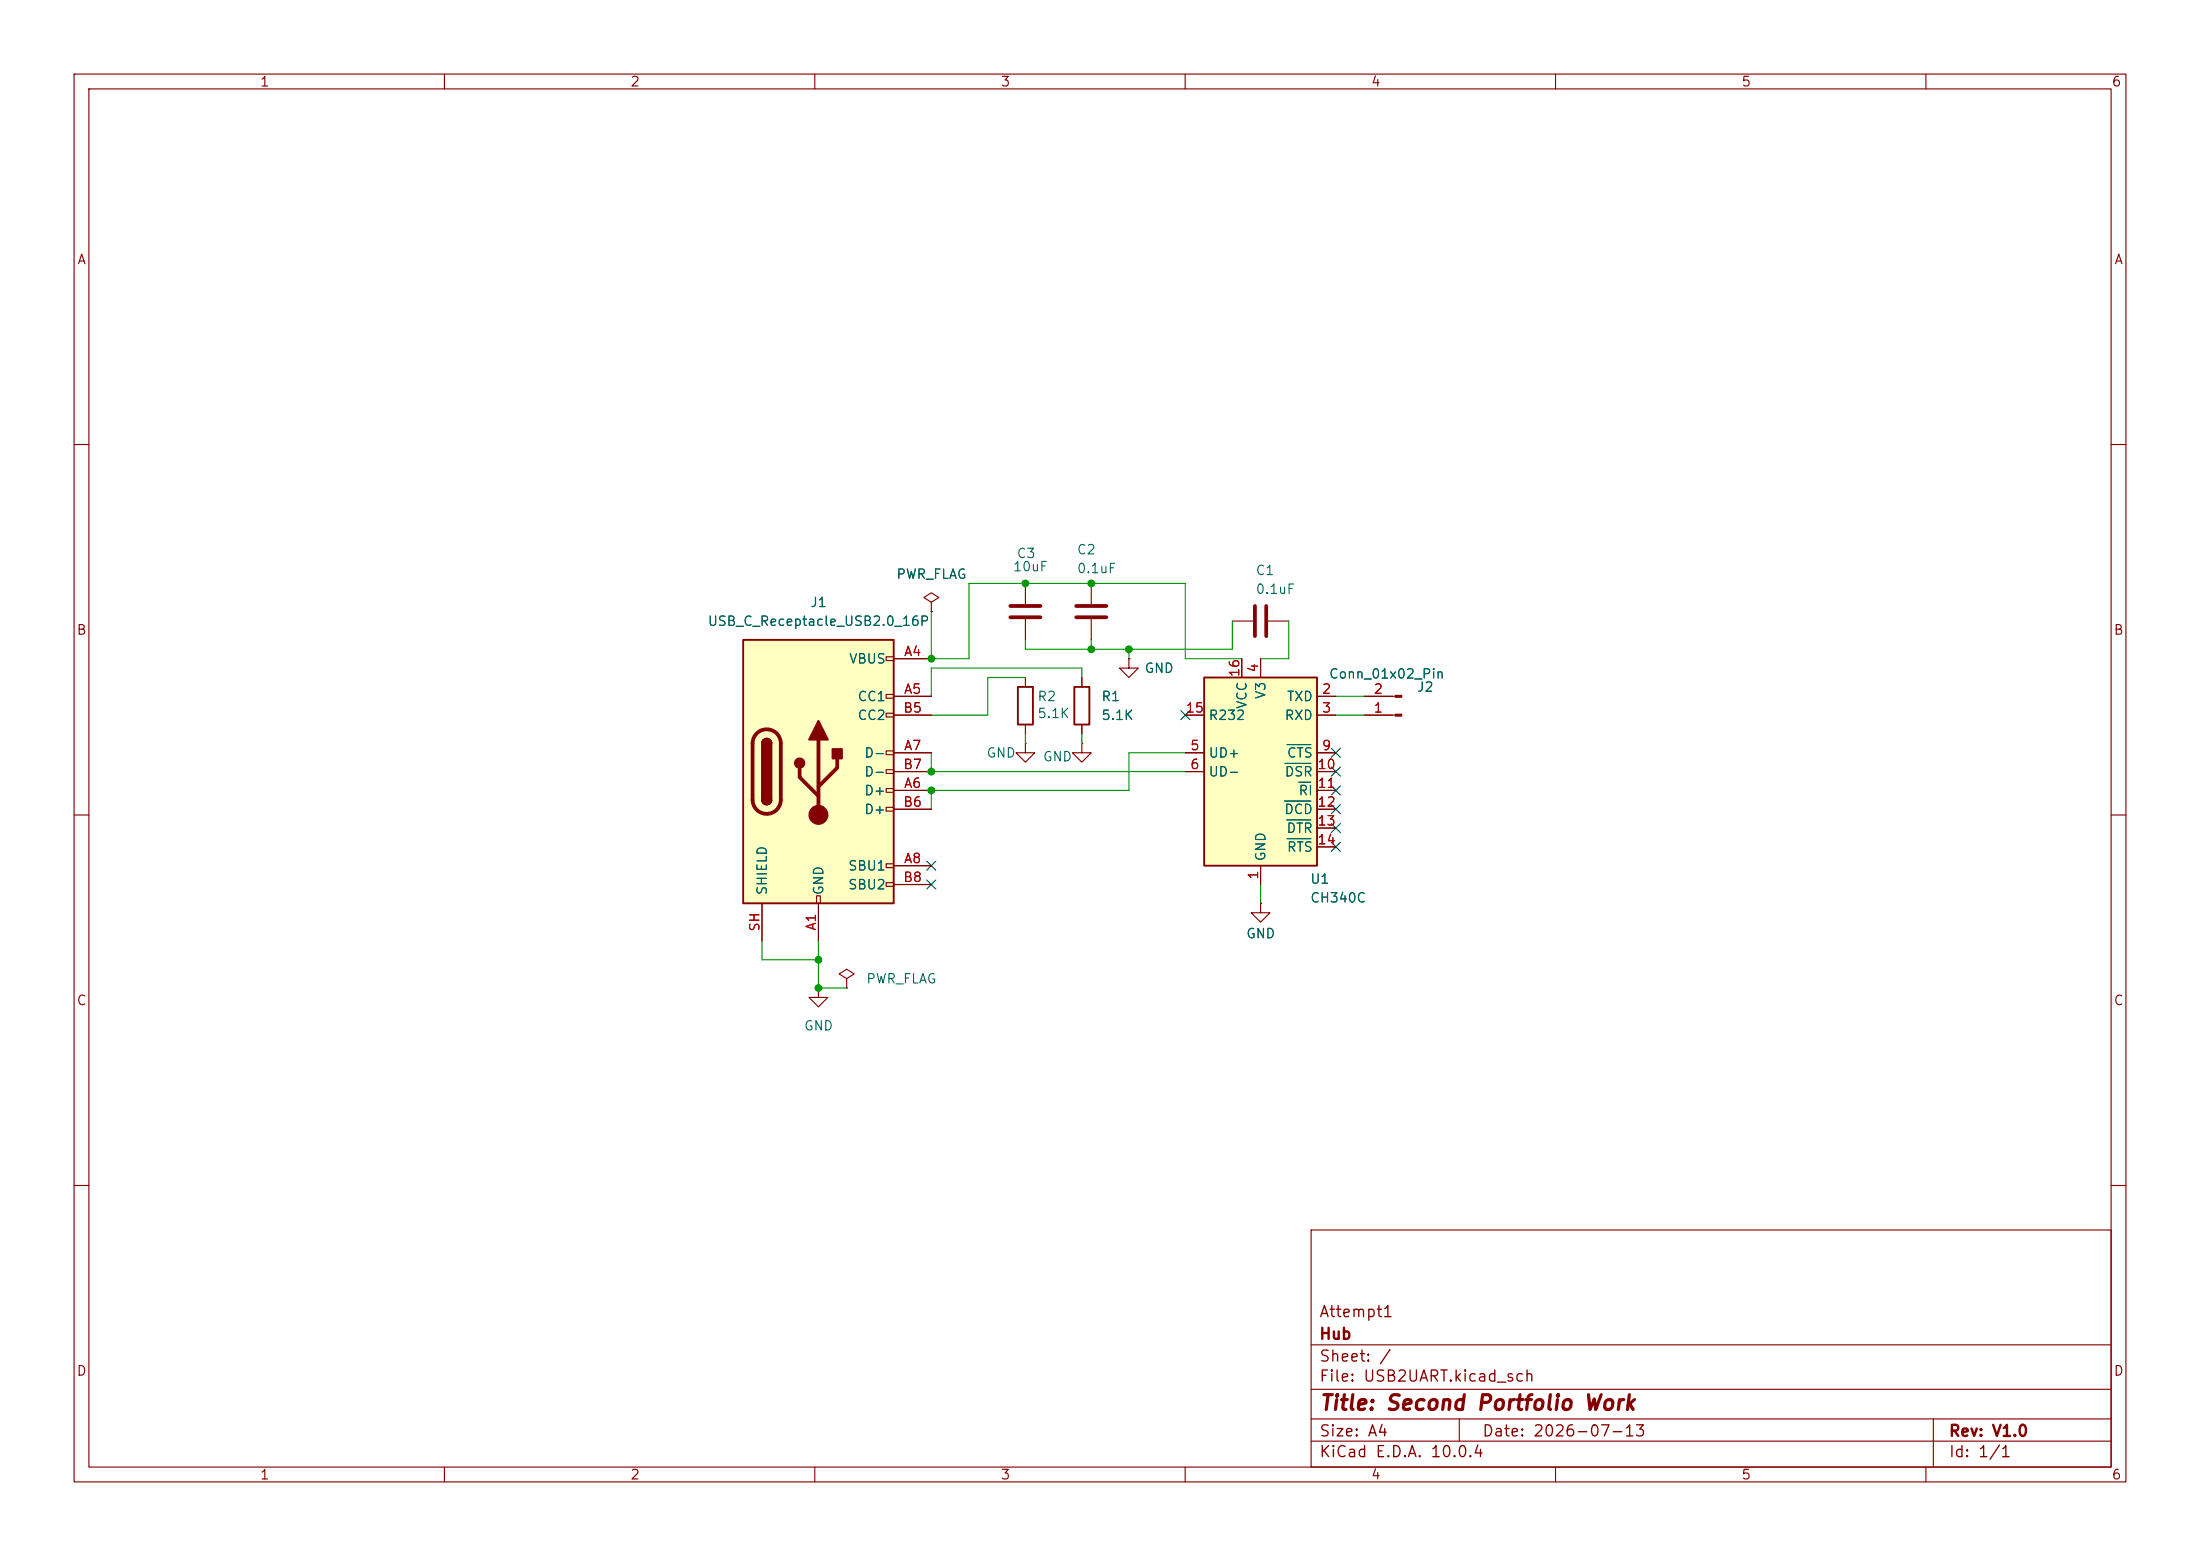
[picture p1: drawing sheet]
(kicad_sch
 (version 20260306)
 (generator "eeschema")
 (generator_version "10.0")
 (paper "A4")
 (title_block
  (title "Second Portfolio Work")
  (date "2026-07-13")
  (rev "V1.0")
  (company "Hub")
  (comment 1 "Attempt1"))
 (lib_symbols
  (symbol "Connector:Conn_01x02_Pin"
   (pin_names
    (offset 1.016) (hide yes)) (exclude_from_sim no) (in_bom yes) (on_board yes)
   (in_pos_files yes)
   (duplicate_pin_numbers_are_jumpers no)
   (property "Reference" "J" (at 0 2.54 0) (show_name no) (do_not_autoplace no) (effects (font (size 1.27 1.27))))
   (property "Value" "Conn_01x02_Pin" (at 0 -5.08 0) (show_name no) (do_not_autoplace no) (effects (font (size 1.27 1.27))))
   (property "Footprint" "" (at 0 0 0) (show_name no) (do_not_autoplace no) (hide yes) (effects (font (size 1.27 1.27))))
   (property "Datasheet" "" (at 0 0 0) (show_name no) (do_not_autoplace no) (hide yes) (effects (font (size 1.27 1.27))))
   (property "Description" "Generic connector, single row, 01x02, script generated" (at 0 0 0) (show_name no) (do_not_autoplace no) (hide yes) (effects (font (size 1.27 1.27))))
   (property "ki_locked" "" (at 0 0 0) (show_name no) (do_not_autoplace no) (effects (font (size 1.27 1.27))))
   (symbol "Conn_01x02_Pin_1_1"
    (rectangle (start 0.8636 0.127) (end 0 -0.127) (stroke (width 0.1524) (type default)) (fill (type outline)))
    (rectangle (start 0.8636 -2.413) (end 0 -2.667) (stroke (width 0.1524) (type default)) (fill (type outline)))
    (polyline (pts (xy 1.27 0) (xy 0.8636 0)) (stroke (width 0.1524) (type default)) (fill (type none)))
    (polyline (pts (xy 1.27 -2.54) (xy 0.8636 -2.54)) (stroke (width 0.1524) (type default)) (fill (type none)))
    (pin passive line (at 5.08 0 180) (length 3.81) (name "Pin_1" (effects (font (size 1.27 1.27)))) (number "1" (effects (font (size 1.27 1.27)))))
    (pin passive line (at 5.08 -2.54 180) (length 3.81) (name "Pin_2" (effects (font (size 1.27 1.27)))) (number "2" (effects (font (size 1.27 1.27))))))
   (embedded_fonts no))
  (symbol "Connector:USB_C_Receptacle_USB2.0_16P"
   (pin_names
    (offset 1.016)) (exclude_from_sim no) (in_bom yes) (on_board yes)
   (in_pos_files yes)
   (duplicate_pin_numbers_are_jumpers no)
   (property "Reference" "J" (at 0 22.225 0) (show_name no) (do_not_autoplace no) (effects (font (size 1.27 1.27))))
   (property "Value" "USB_C_Receptacle_USB2.0_16P" (at 0 19.685 0) (show_name no) (do_not_autoplace no) (effects (font (size 1.27 1.27))))
   (property "Footprint" "" (at 3.81 0 0) (show_name no) (do_not_autoplace no) (hide yes) (effects (font (size 1.27 1.27))))
   (property "Datasheet" "https://www.usb.org/sites/default/files/documents/usb_type-c.zip" (at 3.81 0 0) (show_name no) (do_not_autoplace no) (hide yes) (effects (font (size 1.27 1.27))))
   (property "Description" "USB 2.0-only 16P Type-C Receptacle connector" (at 0 0 0) (show_name no) (do_not_autoplace no) (hide yes) (effects (font (size 1.27 1.27))))
   (symbol "USB_C_Receptacle_USB2.0_16P_0_0"
    (rectangle (start -0.254 -17.78) (end 0.254 -16.764) (stroke (width 0) (type default)) (fill (type none)))
    (rectangle (start 10.16 15.494) (end 9.144 14.986) (stroke (width 0) (type default)) (fill (type none)))
    (rectangle (start 10.16 10.414) (end 9.144 9.906) (stroke (width 0) (type default)) (fill (type none)))
    (rectangle (start 10.16 7.874) (end 9.144 7.366) (stroke (width 0) (type default)) (fill (type none)))
    (rectangle (start 10.16 2.794) (end 9.144 2.286) (stroke (width 0) (type default)) (fill (type none)))
    (rectangle (start 10.16 0.254) (end 9.144 -0.254) (stroke (width 0) (type default)) (fill (type none)))
    (rectangle (start 10.16 -2.286) (end 9.144 -2.794) (stroke (width 0) (type default)) (fill (type none)))
    (rectangle (start 10.16 -4.826) (end 9.144 -5.334) (stroke (width 0) (type default)) (fill (type none)))
    (rectangle (start 10.16 -12.446) (end 9.144 -12.954) (stroke (width 0) (type default)) (fill (type none)))
    (rectangle (start 10.16 -14.986) (end 9.144 -15.494) (stroke (width 0) (type default)) (fill (type none))))
   (symbol "USB_C_Receptacle_USB2.0_16P_0_1"
    (rectangle (start -10.16 17.78) (end 10.16 -17.78) (stroke (width 0.254) (type default)) (fill (type background)))
    (polyline (pts (xy -8.89 -3.81) (xy -8.89 3.81)) (stroke (width 0.508) (type default)) (fill (type none)))
    (rectangle (start -7.62 -3.81) (end -6.35 3.81) (stroke (width 0.254) (type default)) (fill (type outline)))
    (arc (start -7.62 3.81) (mid -6.985 4.4423) (end -6.35 3.81) (stroke (width 0.254) (type default)) (fill (type none)))
    (arc (start -7.62 3.81) (mid -6.985 4.4423) (end -6.35 3.81) (stroke (width 0.254) (type default)) (fill (type outline)))
    (arc (start -8.89 3.81) (mid -6.985 5.7067) (end -5.08 3.81) (stroke (width 0.508) (type default)) (fill (type none)))
    (arc (start -5.08 -3.81) (mid -6.985 -5.7067) (end -8.89 -3.81) (stroke (width 0.508) (type default)) (fill (type none)))
    (arc (start -6.35 -3.81) (mid -6.985 -4.4423) (end -7.62 -3.81) (stroke (width 0.254) (type default)) (fill (type none)))
    (arc (start -6.35 -3.81) (mid -6.985 -4.4423) (end -7.62 -3.81) (stroke (width 0.254) (type default)) (fill (type outline)))
    (polyline (pts (xy -5.08 3.81) (xy -5.08 -3.81)) (stroke (width 0.508) (type default)) (fill (type none)))
    (circle (center -2.54 1.143) (radius 0.635) (stroke (width 0.254) (type default)) (fill (type outline)))
    (polyline (pts (xy -1.27 4.318) (xy 0 6.858) (xy 1.27 4.318) (xy -1.27 4.318)) (stroke (width 0.254) (type default)) (fill (type outline)))
    (polyline (pts (xy 0 -2.032) (xy 2.54 0.508) (xy 2.54 1.778)) (stroke (width 0.508) (type default)) (fill (type none)))
    (polyline (pts (xy 0 -3.302) (xy -2.54 -0.762) (xy -2.54 0.508)) (stroke (width 0.508) (type default)) (fill (type none)))
    (polyline (pts (xy 0 -5.842) (xy 0 4.318)) (stroke (width 0.508) (type default)) (fill (type none)))
    (circle (center 0 -5.842) (radius 1.27) (stroke (width 0) (type default)) (fill (type outline)))
    (rectangle (start 1.905 1.778) (end 3.175 3.048) (stroke (width 0.254) (type default)) (fill (type outline))))
   (symbol "USB_C_Receptacle_USB2.0_16P_1_1"
    (pin passive line (at 0 -22.86 90) (length 5.08) (name "GND" (effects (font (size 1.27 1.27)))) (number "A1" (effects (font (size 1.27 1.27)))))
    (pin passive line (at 15.24 15.24 180) (length 5.08) (name "VBUS" (effects (font (size 1.27 1.27)))) (number "A4" (effects (font (size 1.27 1.27)))))
    (pin bidirectional line (at 15.24 10.16 180) (length 5.08) (name "CC1" (effects (font (size 1.27 1.27)))) (number "A5" (effects (font (size 1.27 1.27)))))
    (pin bidirectional line (at 15.24 -2.54 180) (length 5.08) (name "D+" (effects (font (size 1.27 1.27)))) (number "A6" (effects (font (size 1.27 1.27)))))
    (pin bidirectional line (at 15.24 2.54 180) (length 5.08) (name "D-" (effects (font (size 1.27 1.27)))) (number "A7" (effects (font (size 1.27 1.27)))))
    (pin bidirectional line (at 15.24 -12.7 180) (length 5.08) (name "SBU1" (effects (font (size 1.27 1.27)))) (number "A8" (effects (font (size 1.27 1.27)))))
    (pin passive line (at 15.24 15.24 180) (length 5.08) (hide yes) (name "VBUS" (effects (font (size 1.27 1.27)))) (number "A9" (effects (font (size 1.27 1.27)))))
    (pin passive line (at 0 -22.86 90) (length 5.08) (hide yes) (name "GND" (effects (font (size 1.27 1.27)))) (number "A12" (effects (font (size 1.27 1.27)))))
    (pin passive line (at 0 -22.86 90) (length 5.08) (hide yes) (name "GND" (effects (font (size 1.27 1.27)))) (number "B1" (effects (font (size 1.27 1.27)))))
    (pin passive line (at 15.24 15.24 180) (length 5.08) (hide yes) (name "VBUS" (effects (font (size 1.27 1.27)))) (number "B4" (effects (font (size 1.27 1.27)))))
    (pin bidirectional line (at 15.24 7.62 180) (length 5.08) (name "CC2" (effects (font (size 1.27 1.27)))) (number "B5" (effects (font (size 1.27 1.27)))))
    (pin bidirectional line (at 15.24 -5.08 180) (length 5.08) (name "D+" (effects (font (size 1.27 1.27)))) (number "B6" (effects (font (size 1.27 1.27)))))
    (pin bidirectional line (at 15.24 0 180) (length 5.08) (name "D-" (effects (font (size 1.27 1.27)))) (number "B7" (effects (font (size 1.27 1.27)))))
    (pin bidirectional line (at 15.24 -15.24 180) (length 5.08) (name "SBU2" (effects (font (size 1.27 1.27)))) (number "B8" (effects (font (size 1.27 1.27)))))
    (pin passive line (at 15.24 15.24 180) (length 5.08) (hide yes) (name "VBUS" (effects (font (size 1.27 1.27)))) (number "B9" (effects (font (size 1.27 1.27)))))
    (pin passive line (at 0 -22.86 90) (length 5.08) (hide yes) (name "GND" (effects (font (size 1.27 1.27)))) (number "B12" (effects (font (size 1.27 1.27)))))
    (pin passive line (at -7.62 -22.86 90) (length 5.08) (name "SHIELD" (effects (font (size 1.27 1.27)))) (number "SH" (effects (font (size 1.27 1.27))))))
   (embedded_fonts no))
  (symbol "Device:C"
   (pin_numbers (hide yes))
   (pin_names
    (offset 0.254)) (exclude_from_sim no) (in_bom yes) (on_board yes)
   (in_pos_files yes)
   (duplicate_pin_numbers_are_jumpers no)
   (property "Reference" "C" (at 0.635 2.54 0) (show_name no) (do_not_autoplace no) (effects (font (size 1.27 1.27)) (justify left)))
   (property "Value" "C" (at 0.635 -2.54 0) (show_name no) (do_not_autoplace no) (effects (font (size 1.27 1.27)) (justify left)))
   (property "Footprint" "" (at 0.9652 -3.81 0) (show_name no) (do_not_autoplace no) (hide yes) (effects (font (size 1.27 1.27))))
   (property "Datasheet" "" (at 0 0 0) (show_name no) (do_not_autoplace no) (hide yes) (effects (font (size 1.27 1.27))))
   (property "Description" "Unpolarized capacitor" (at 0 0 0) (show_name no) (do_not_autoplace no) (hide yes) (effects (font (size 1.27 1.27))))
   (symbol "C_0_1"
    (polyline (pts (xy -2.032 0.762) (xy 2.032 0.762)) (stroke (width 0.508) (type default)) (fill (type none)))
    (polyline (pts (xy -2.032 -0.762) (xy 2.032 -0.762)) (stroke (width 0.508) (type default)) (fill (type none))))
   (symbol "C_1_1"
    (pin passive line (at 0 3.81 270) (length 2.794) (name "" (effects (font (size 1.27 1.27)))) (number "1" (effects (font (size 1.27 1.27)))))
    (pin passive line (at 0 -3.81 90) (length 2.794) (name "" (effects (font (size 1.27 1.27)))) (number "2" (effects (font (size 1.27 1.27))))))
   (embedded_fonts no))
  (symbol "Device:R"
   (pin_numbers (hide yes))
   (pin_names
    (offset 0)) (exclude_from_sim no) (in_bom yes) (on_board yes)
   (in_pos_files yes)
   (duplicate_pin_numbers_are_jumpers no)
   (property "Reference" "R" (at 2.032 0 90) (show_name no) (do_not_autoplace no) (effects (font (size 1.27 1.27))))
   (property "Value" "R" (at 0 0 90) (show_name no) (do_not_autoplace no) (effects (font (size 1.27 1.27))))
   (property "Footprint" "" (at -1.778 0 90) (show_name no) (do_not_autoplace no) (hide yes) (effects (font (size 1.27 1.27))))
   (property "Datasheet" "" (at 0 0 0) (show_name no) (do_not_autoplace no) (hide yes) (effects (font (size 1.27 1.27))))
   (property "Description" "Resistor" (at 0 0 0) (show_name no) (do_not_autoplace no) (hide yes) (effects (font (size 1.27 1.27))))
   (symbol "R_0_1"
    (rectangle (start -1.016 -2.54) (end 1.016 2.54) (stroke (width 0.254) (type default)) (fill (type none))))
   (symbol "R_1_1"
    (pin passive line (at 0 3.81 270) (length 1.27) (name "" (effects (font (size 1.27 1.27)))) (number "1" (effects (font (size 1.27 1.27)))))
    (pin passive line (at 0 -3.81 90) (length 1.27) (name "" (effects (font (size 1.27 1.27)))) (number "2" (effects (font (size 1.27 1.27))))))
   (embedded_fonts no))
  (symbol "Interface_USB:CH340C" (exclude_from_sim no) (in_bom yes) (on_board yes)
   (in_pos_files yes)
   (duplicate_pin_numbers_are_jumpers no)
   (property "Reference" "U" (at -5.08 13.97 0) (show_name no) (do_not_autoplace no) (effects (font (size 1.27 1.27)) (justify right)))
   (property "Value" "CH340C" (at 1.27 13.97 0) (show_name no) (do_not_autoplace no) (effects (font (size 1.27 1.27)) (justify left)))
   (property "Footprint" "Package_SO:SOIC-16_3.9x9.9mm_P1.27mm" (at -18.542 30.226 0) (show_name no) (do_not_autoplace no) (hide yes) (effects (font (size 1.27 1.27)) (justify left)))
   (property "Datasheet" "https://datasheet.lcsc.com/szlcsc/Jiangsu-Qin-Heng-CH340C_C84681.pdf" (at -6.604 33.274 0) (show_name no) (do_not_autoplace no) (hide yes) (effects (font (size 1.27 1.27))))
   (property "Description" "USB serial converter, crystal-less, UART, SOIC-16" (at -1.524 36.068 0) (show_name no) (do_not_autoplace no) (hide yes) (effects (font (size 1.27 1.27))))
   (symbol "CH340C_0_1"
    (rectangle (start -7.62 12.7) (end 7.62 -12.7) (stroke (width 0.254) (type default)) (fill (type background))))
   (symbol "CH340C_1_1"
    (pin power_in line (at 0 -15.24 90) (length 2.54) (name "GND" (effects (font (size 1.27 1.27)))) (number "1" (effects (font (size 1.27 1.27)))))
    (pin output line (at 10.16 10.16 180) (length 2.54) (name "TXD" (effects (font (size 1.27 1.27)))) (number "2" (effects (font (size 1.27 1.27)))))
    (pin input line (at 10.16 7.62 180) (length 2.54) (name "RXD" (effects (font (size 1.27 1.27)))) (number "3" (effects (font (size 1.27 1.27)))))
    (pin power_out line (at 0 15.24 270) (length 2.54) (name "V3" (effects (font (size 1.27 1.27)))) (number "4" (effects (font (size 1.27 1.27)))))
    (pin bidirectional line (at -10.16 2.54 0) (length 2.54) (name "UD+" (effects (font (size 1.27 1.27)))) (number "5" (effects (font (size 1.27 1.27)))))
    (pin bidirectional line (at -10.16 0 0) (length 2.54) (name "UD-" (effects (font (size 1.27 1.27)))) (number "6" (effects (font (size 1.27 1.27)))))
    (pin no_connect line (at -7.62 -5.08 0) (length 2.54) (hide yes) (name "NC" (effects (font (size 1.27 1.27)))) (number "7" (effects (font (size 1.27 1.27)))))
    (pin no_connect line (at -7.62 -7.62 0) (length 2.54) (hide yes) (name "NC" (effects (font (size 1.27 1.27)))) (number "8" (effects (font (size 1.27 1.27)))))
    (pin input line (at 10.16 2.54 180) (length 2.54) (name "~{CTS}" (effects (font (size 1.27 1.27)))) (number "9" (effects (font (size 1.27 1.27)))))
    (pin input line (at 10.16 0 180) (length 2.54) (name "~{DSR}" (effects (font (size 1.27 1.27)))) (number "10" (effects (font (size 1.27 1.27)))))
    (pin input line (at 10.16 -2.54 180) (length 2.54) (name "~{RI}" (effects (font (size 1.27 1.27)))) (number "11" (effects (font (size 1.27 1.27)))))
    (pin input line (at 10.16 -5.08 180) (length 2.54) (name "~{DCD}" (effects (font (size 1.27 1.27)))) (number "12" (effects (font (size 1.27 1.27)))))
    (pin output line (at 10.16 -7.62 180) (length 2.54) (name "~{DTR}" (effects (font (size 1.27 1.27)))) (number "13" (effects (font (size 1.27 1.27)))))
    (pin output line (at 10.16 -10.16 180) (length 2.54) (name "~{RTS}" (effects (font (size 1.27 1.27)))) (number "14" (effects (font (size 1.27 1.27)))))
    (pin input line (at -10.16 7.62 0) (length 2.54) (name "R232" (effects (font (size 1.27 1.27)))) (number "15" (effects (font (size 1.27 1.27)))))
    (pin power_in line (at -2.54 15.24 270) (length 2.54) (name "VCC" (effects (font (size 1.27 1.27)))) (number "16" (effects (font (size 1.27 1.27))))))
   (embedded_fonts no))
  (symbol "power:GND"
   (power global)
   (pin_numbers (hide yes))
   (pin_names
    (offset 0) (hide yes)) (exclude_from_sim no) (in_bom yes) (on_board yes)
   (in_pos_files yes)
   (duplicate_pin_numbers_are_jumpers no)
   (property "Reference" "#PWR" (at 0 -6.35 0) (show_name no) (do_not_autoplace no) (hide yes) (effects (font (size 1.27 1.27))))
   (property "Value" "GND" (at 0 -3.81 0) (show_name no) (do_not_autoplace no) (effects (font (size 1.27 1.27))))
   (property "Footprint" "" (at 0 0 0) (show_name no) (do_not_autoplace no) (hide yes) (effects (font (size 1.27 1.27))))
   (property "Datasheet" "" (at 0 0 0) (show_name no) (do_not_autoplace no) (hide yes) (effects (font (size 1.27 1.27))))
   (property "Description" "Power symbol creates a global label with name \"GND\" , ground" (at 0 0 0) (show_name no) (do_not_autoplace no) (hide yes) (effects (font (size 1.27 1.27))))
   (symbol "GND_0_1"
    (polyline (pts (xy 0 0) (xy 0 -1.27) (xy 1.27 -1.27) (xy 0 -2.54) (xy -1.27 -1.27) (xy 0 -1.27)) (stroke (width 0) (type default)) (fill (type none))))
   (symbol "GND_1_1"
    (pin power_in line (at 0 0 270) (length 0) (name "" (effects (font (size 1.27 1.27)))) (number "1" (effects (font (size 1.27 1.27))))))
   (embedded_fonts no))
  (symbol "power:PWR_FLAG"
   (power global)
   (pin_numbers (hide yes))
   (pin_names
    (offset 0) (hide yes)) (exclude_from_sim no) (in_bom yes) (on_board yes)
   (in_pos_files yes)
   (duplicate_pin_numbers_are_jumpers no)
   (property "Reference" "#FLG" (at 0 1.905 0) (show_name no) (do_not_autoplace no) (hide yes) (effects (font (size 1.27 1.27))))
   (property "Value" "PWR_FLAG" (at 0 3.81 0) (show_name no) (do_not_autoplace no) (effects (font (size 1.27 1.27))))
   (property "Footprint" "" (at 0 0 0) (show_name no) (do_not_autoplace no) (hide yes) (effects (font (size 1.27 1.27))))
   (property "Datasheet" "" (at 0 0 0) (show_name no) (do_not_autoplace no) (hide yes) (effects (font (size 1.27 1.27))))
   (property "Description" "Special symbol for telling ERC where power comes from" (at 0 0 0) (show_name no) (do_not_autoplace no) (hide yes) (effects (font (size 1.27 1.27))))
   (symbol "PWR_FLAG_0_0"
    (pin power_out line (at 0 0 90) (length 0) (name "" (effects (font (size 1.27 1.27)))) (number "1" (effects (font (size 1.27 1.27))))))
   (symbol "PWR_FLAG_0_1"
    (polyline (pts (xy 0 0) (xy 0 1.27) (xy -1.016 1.905) (xy 0 2.54) (xy 1.016 1.905) (xy 0 1.27)) (stroke (width 0) (type default)) (fill (type none))))
   (embedded_fonts no)))
 (junction
  (at 125.73 106.68)
  (diameter 0)
  (color 0 0 0 0))
 (junction
  (at 152.4 87.63)
  (diameter 0)
  (color 0 0 0 0))
 (junction
  (at 125.73 88.9)
  (diameter 0)
  (color 0 0 0 0))
 (junction
  (at 147.32 78.74)
  (diameter 0)
  (color 0 0 0 0))
 (junction
  (at 110.49 133.35)
  (diameter 0)
  (color 0 0 0 0))
 (junction
  (at 110.49 129.54)
  (diameter 0)
  (color 0 0 0 0))
 (junction
  (at 138.43 78.74)
  (diameter 0)
  (color 0 0 0 0))
 (junction
  (at 147.32 87.63)
  (diameter 0)
  (color 0 0 0 0))
 (junction
  (at 125.73 104.14)
  (diameter 0)
  (color 0 0 0 0))
 (no_connect
  (at 125.73 119.38))
 (no_connect
  (at 180.34 101.6))
 (no_connect
  (at 180.34 111.76))
 (no_connect
  (at 125.73 116.84))
 (no_connect
  (at 180.34 104.14))
 (no_connect
  (at 160.02 96.52))
 (no_connect
  (at 180.34 106.68))
 (no_connect
  (at 180.34 114.3))
 (no_connect
  (at 180.34 109.22))
 (wire
  (pts (xy 173.99 88.9) (xy 170.18 88.9))
  (stroke (width 0) (type default)))
 (wire
  (pts (xy 130.81 78.74) (xy 138.43 78.74))
  (stroke (width 0) (type default)))
 (wire
  (pts (xy 166.37 83.82) (xy 166.37 87.63))
  (stroke (width 0) (type default)))
 (wire
  (pts (xy 125.73 106.68) (xy 152.4 106.68))
  (stroke (width 0) (type default)))
 (wire
  (pts (xy 138.43 87.63) (xy 147.32 87.63))
  (stroke (width 0) (type default)))
 (wire
  (pts (xy 170.18 119.38) (xy 170.18 121.92))
  (stroke (width 0) (type default)))
 (wire
  (pts (xy 130.81 88.9) (xy 125.73 88.9))
  (stroke (width 0) (type default)))
 (wire
  (pts (xy 160.02 88.9) (xy 167.64 88.9))
  (stroke (width 0) (type default)))
 (wire
  (pts (xy 160.02 78.74) (xy 160.02 88.9))
  (stroke (width 0) (type default)))
 (wire
  (pts (xy 152.4 101.6) (xy 160.02 101.6))
  (stroke (width 0) (type default)))
 (wire
  (pts (xy 147.32 87.63) (xy 152.4 87.63))
  (stroke (width 0) (type default)))
 (wire
  (pts (xy 180.34 96.52) (xy 184.15 96.52))
  (stroke (width 0) (type default)))
 (wire
  (pts (xy 147.32 86.36) (xy 147.32 87.63))
  (stroke (width 0) (type default)))
 (wire
  (pts (xy 130.81 88.9) (xy 130.81 78.74))
  (stroke (width 0) (type default)))
 (wire
  (pts (xy 138.43 78.74) (xy 147.32 78.74))
  (stroke (width 0) (type default)))
 (wire
  (pts (xy 125.73 96.52) (xy 133.35 96.52))
  (stroke (width 0) (type default)))
 (wire
  (pts (xy 180.34 93.98) (xy 184.15 93.98))
  (stroke (width 0) (type default)))
 (wire
  (pts (xy 166.37 87.63) (xy 152.4 87.63))
  (stroke (width 0) (type default)))
 (wire
  (pts (xy 133.35 91.44) (xy 138.43 91.44))
  (stroke (width 0) (type default)))
 (wire
  (pts (xy 102.87 129.54) (xy 110.49 129.54))
  (stroke (width 0) (type default)))
 (wire
  (pts (xy 125.73 90.17) (xy 125.73 93.98))
  (stroke (width 0) (type default)))
 (wire
  (pts (xy 138.43 99.06) (xy 138.43 100.33))
  (stroke (width 0) (type default)))
 (wire
  (pts (xy 146.05 90.17) (xy 146.05 91.44))
  (stroke (width 0) (type default)))
 (wire
  (pts (xy 125.73 101.6) (xy 125.73 104.14))
  (stroke (width 0) (type default)))
 (wire
  (pts (xy 173.99 83.82) (xy 173.99 88.9))
  (stroke (width 0) (type default)))
 (wire
  (pts (xy 133.35 96.52) (xy 133.35 91.44))
  (stroke (width 0) (type default)))
 (wire
  (pts (xy 110.49 127) (xy 110.49 129.54))
  (stroke (width 0) (type default)))
 (wire
  (pts (xy 152.4 106.68) (xy 152.4 101.6))
  (stroke (width 0) (type default)))
 (wire
  (pts (xy 152.4 87.63) (xy 152.4 88.9))
  (stroke (width 0) (type default)))
 (wire
  (pts (xy 110.49 129.54) (xy 110.49 133.35))
  (stroke (width 0) (type default)))
 (wire
  (pts (xy 110.49 133.35) (xy 114.3 133.35))
  (stroke (width 0) (type default)))
 (wire
  (pts (xy 125.73 90.17) (xy 146.05 90.17))
  (stroke (width 0) (type default)))
 (wire
  (pts (xy 125.73 106.68) (xy 125.73 109.22))
  (stroke (width 0) (type default)))
 (wire
  (pts (xy 147.32 78.74) (xy 160.02 78.74))
  (stroke (width 0) (type default)))
 (wire
  (pts (xy 125.73 104.14) (xy 160.02 104.14))
  (stroke (width 0) (type default)))
 (wire
  (pts (xy 102.87 127) (xy 102.87 129.54))
  (stroke (width 0) (type default)))
 (wire
  (pts (xy 125.73 82.55) (xy 125.73 88.9))
  (stroke (width 0) (type default)))
 (wire
  (pts (xy 138.43 86.36) (xy 138.43 87.63))
  (stroke (width 0) (type default)))
 (wire
  (pts (xy 146.05 99.06) (xy 146.05 100.33))
  (stroke (width 0) (type default)))
 (symbol
  (lib_id "Device:C")
  (at 147.32 82.55 180)
  (unit 1)
  (body_style 1)
  (exclude_from_sim no)
  (in_bom yes)
  (on_board yes)
  (in_pos_files yes)
  (dnp no)
  (property "Reference" "C2" (at 145.288 74.168 0) (show_name no) (do_not_autoplace no) (effects (font (size 1.27 1.27)) (justify right)))
  (property "Value" "0.1uF" (at 145.288 76.708 0) (show_name no) (do_not_autoplace no) (effects (font (size 1.27 1.27)) (justify right)))
  (property "Footprint" "Capacitor_THT:C_Disc_D4.7mm_W2.5mm_P5.00mm" (at 146.3548 78.74 0) (hide yes) (show_name no) (do_not_autoplace no) (effects (font (size 1.27 1.27))))
  (property "Datasheet" "" (at 147.32 82.55 0) (hide yes) (show_name no) (do_not_autoplace no) (effects (font (size 1.27 1.27))))
  (property "Description" "Unpolarized capacitor" (at 147.32 82.55 0) (hide yes) (show_name no) (do_not_autoplace no) (effects (font (size 1.27 1.27))))
  (pin "2")
  (pin "1"))
 (symbol
  (lib_id "Device:C")
  (at 138.43 82.55 180)
  (unit 1)
  (body_style 1)
  (exclude_from_sim no)
  (in_bom yes)
  (on_board yes)
  (in_pos_files yes)
  (dnp no)
  (property "Reference" "C3" (at 137.16 74.676 0) (show_name no) (do_not_autoplace no) (effects (font (size 1.27 1.27)) (justify right)))
  (property "Value" "10uF" (at 136.652 76.4541 0) (show_name no) (do_not_autoplace no) (effects (font (size 1.27 1.27)) (justify right)))
  (property "Footprint" "Capacitor_THT:C_Disc_D4.7mm_W2.5mm_P5.00mm" (at 137.4648 78.74 0) (hide yes) (show_name no) (do_not_autoplace no) (effects (font (size 1.27 1.27))))
  (property "Datasheet" "" (at 138.43 82.55 0) (hide yes) (show_name no) (do_not_autoplace no) (effects (font (size 1.27 1.27))))
  (property "Description" "Unpolarized capacitor" (at 138.43 82.55 0) (hide yes) (show_name no) (do_not_autoplace no) (effects (font (size 1.27 1.27))))
  (pin "2")
  (pin "1"))
 (symbol
  (lib_id "Connector:USB_C_Receptacle_USB2.0_16P")
  (at 110.49 104.14 0)
  (unit 1)
  (body_style 1)
  (exclude_from_sim no)
  (in_bom yes)
  (on_board yes)
  (in_pos_files yes)
  (dnp no)
  (fields_autoplaced yes)
  (property "Reference" "J1" (at 110.49 81.28 0) (show_name no) (do_not_autoplace no) (effects (font (size 1.27 1.27))))
  (property "Value" "USB_C_Receptacle_USB2.0_16P" (at 110.49 83.82 0) (show_name no) (do_not_autoplace no) (effects (font (size 1.27 1.27))))
  (property "Footprint" "Connector_USB:USB_C_Receptacle_GCT_USB4105-xx-A_16P_TopMnt_Horizontal" (at 114.3 104.14 0) (hide yes) (show_name no) (do_not_autoplace no) (effects (font (size 1.27 1.27))))
  (property "Datasheet" "https://www.usb.org/sites/default/files/documents/usb_type-c.zip" (at 114.3 104.14 0) (hide yes) (show_name no) (do_not_autoplace no) (effects (font (size 1.27 1.27))))
  (property "Description" "USB 2.0-only 16P Type-C Receptacle connector" (at 110.49 104.14 0) (hide yes) (show_name no) (do_not_autoplace no) (effects (font (size 1.27 1.27))))
  (pin "A6")
  (pin "A8")
  (pin "A7")
  (pin "A1")
  (pin "A9")
  (pin "B6")
  (pin "B12")
  (pin "B8")
  (pin "SH")
  (pin "B4")
  (pin "A4")
  (pin "A5")
  (pin "A12")
  (pin "B1")
  (pin "B5")
  (pin "B7")
  (pin "B9"))
 (symbol
  (lib_id "power:PWR_FLAG")
  (at 114.3 133.35 0)
  (unit 1)
  (body_style 1)
  (exclude_from_sim no)
  (in_bom yes)
  (on_board yes)
  (in_pos_files yes)
  (dnp no)
  (fields_autoplaced yes)
  (property "Reference" "#FLG02" (at 114.3 131.445 0) (hide yes) (show_name no) (do_not_autoplace no) (effects (font (size 1.27 1.27))))
  (property "Value" "PWR_FLAG" (at 116.84 132.0799 0) (show_name no) (do_not_autoplace no) (effects (font (size 1.27 1.27)) (justify left)))
  (property "Footprint" "" (at 114.3 133.35 0) (hide yes) (show_name no) (do_not_autoplace no) (effects (font (size 1.27 1.27))))
  (property "Datasheet" "" (at 114.3 133.35 0) (hide yes) (show_name no) (do_not_autoplace no) (effects (font (size 1.27 1.27))))
  (property "Description" "Special symbol for telling ERC where power comes from" (at 114.3 133.35 0) (hide yes) (show_name no) (do_not_autoplace no) (effects (font (size 1.27 1.27))))
  (pin "1"))
 (symbol
  (lib_id "power:GND")
  (at 138.43 100.33 0)
  (unit 1)
  (body_style 1)
  (exclude_from_sim no)
  (in_bom yes)
  (on_board yes)
  (in_pos_files yes)
  (dnp no)
  (property "Reference" "#PWR02" (at 138.43 106.68 0) (hide yes) (show_name no) (do_not_autoplace no) (effects (font (size 1.27 1.27))))
  (property "Value" "GND" (at 135.128 101.6 0) (show_name no) (do_not_autoplace no) (effects (font (size 1.27 1.27))))
  (property "Footprint" "" (at 138.43 100.33 0) (hide yes) (show_name no) (do_not_autoplace no) (effects (font (size 1.27 1.27))))
  (property "Datasheet" "" (at 138.43 100.33 0) (hide yes) (show_name no) (do_not_autoplace no) (effects (font (size 1.27 1.27))))
  (property "Description" "Power symbol creates a global label with name \"GND\" , ground" (at 138.43 100.33 0) (hide yes) (show_name no) (do_not_autoplace no) (effects (font (size 1.27 1.27))))
  (pin "1"))
 (symbol
  (lib_id "Interface_USB:CH340C")
  (at 170.18 104.14 0)
  (unit 1)
  (body_style 1)
  (exclude_from_sim no)
  (in_bom yes)
  (on_board yes)
  (in_pos_files yes)
  (dnp no)
  (property "Reference" "U1" (at 176.784 118.618 0) (show_name no) (do_not_autoplace no) (effects (font (size 1.27 1.27)) (justify left)))
  (property "Value" "CH340C" (at 176.784 121.158 0) (show_name no) (do_not_autoplace no) (effects (font (size 1.27 1.27)) (justify left)))
  (property "Footprint" "Package_SO:SOIC-16_3.9x9.9mm_P1.27mm" (at 151.638 73.914 0) (hide yes) (show_name no) (do_not_autoplace no) (effects (font (size 1.27 1.27)) (justify left)))
  (property "Datasheet" "https://datasheet.lcsc.com/szlcsc/Jiangsu-Qin-Heng-CH340C_C84681.pdf" (at 163.576 70.866 0) (hide yes) (show_name no) (do_not_autoplace no) (effects (font (size 1.27 1.27))))
  (property "Description" "USB serial converter, crystal-less, UART, SOIC-16" (at 168.656 68.072 0) (hide yes) (show_name no) (do_not_autoplace no) (effects (font (size 1.27 1.27))))
  (pin "10")
  (pin "8")
  (pin "4")
  (pin "16")
  (pin "2")
  (pin "11")
  (pin "13")
  (pin "14")
  (pin "5")
  (pin "7")
  (pin "9")
  (pin "1")
  (pin "6")
  (pin "12")
  (pin "3")
  (pin "15"))
 (symbol
  (lib_id "Connector:Conn_01x02_Pin")
  (at 189.23 96.52 180)
  (unit 1)
  (body_style 1)
  (exclude_from_sim no)
  (in_bom yes)
  (on_board yes)
  (in_pos_files yes)
  (dnp no)
  (property "Reference" "J2" (at 192.405 92.71 0) (show_name no) (do_not_autoplace no) (effects (font (size 1.27 1.27))))
  (property "Value" "Conn_01x02_Pin" (at 187.198 90.932 0) (show_name no) (do_not_autoplace no) (effects (font (size 1.27 1.27))))
  (property "Footprint" "Connector_PinHeader_1.00mm:PinHeader_1x02_P1.00mm_Horizontal" (at 189.23 96.52 0) (hide yes) (show_name no) (do_not_autoplace no) (effects (font (size 1.27 1.27))))
  (property "Datasheet" "" (at 189.23 96.52 0) (hide yes) (show_name no) (do_not_autoplace no) (effects (font (size 1.27 1.27))))
  (property "Description" "Generic connector, single row, 01x02, script generated" (at 189.23 96.52 0) (hide yes) (show_name no) (do_not_autoplace no) (effects (font (size 1.27 1.27))))
  (pin "2")
  (pin "1"))
 (symbol
  (lib_id "power:PWR_FLAG")
  (at 125.73 82.55 0)
  (unit 1)
  (body_style 1)
  (exclude_from_sim no)
  (in_bom yes)
  (on_board yes)
  (in_pos_files yes)
  (dnp no)
  (fields_autoplaced yes)
  (property "Reference" "#FLG01" (at 125.73 80.645 0) (hide yes) (show_name no) (do_not_autoplace no) (effects (font (size 1.27 1.27))))
  (property "Value" "PWR_FLAG" (at 125.73 77.47 0) (show_name no) (do_not_autoplace no) (effects (font (size 1.27 1.27))))
  (property "Footprint" "" (at 125.73 82.55 0) (hide yes) (show_name no) (do_not_autoplace no) (effects (font (size 1.27 1.27))))
  (property "Datasheet" "" (at 125.73 82.55 0) (hide yes) (show_name no) (do_not_autoplace no) (effects (font (size 1.27 1.27))))
  (property "Description" "Special symbol for telling ERC where power comes from" (at 125.73 82.55 0) (hide yes) (show_name no) (do_not_autoplace no) (effects (font (size 1.27 1.27))))
  (pin "1"))
 (symbol
  (lib_id "power:GND")
  (at 146.05 100.33 0)
  (unit 1)
  (body_style 1)
  (exclude_from_sim no)
  (in_bom yes)
  (on_board yes)
  (in_pos_files yes)
  (dnp no)
  (property "Reference" "#PWR03" (at 146.05 106.68 0) (hide yes) (show_name no) (do_not_autoplace no) (effects (font (size 1.27 1.27))))
  (property "Value" "GND" (at 142.748 102.108 0) (show_name no) (do_not_autoplace no) (effects (font (size 1.27 1.27))))
  (property "Footprint" "" (at 146.05 100.33 0) (hide yes) (show_name no) (do_not_autoplace no) (effects (font (size 1.27 1.27))))
  (property "Datasheet" "" (at 146.05 100.33 0) (hide yes) (show_name no) (do_not_autoplace no) (effects (font (size 1.27 1.27))))
  (property "Description" "Power symbol creates a global label with name \"GND\" , ground" (at 146.05 100.33 0) (hide yes) (show_name no) (do_not_autoplace no) (effects (font (size 1.27 1.27))))
  (pin "1"))
 (symbol
  (lib_id "power:GND")
  (at 170.18 121.92 0)
  (unit 1)
  (body_style 1)
  (exclude_from_sim no)
  (in_bom yes)
  (on_board yes)
  (in_pos_files yes)
  (dnp no)
  (property "Reference" "#PWR04" (at 170.18 128.27 0) (hide yes) (show_name no) (do_not_autoplace no) (effects (font (size 1.27 1.27))))
  (property "Value" "GND" (at 170.18 125.984 0) (show_name no) (do_not_autoplace no) (effects (font (size 1.27 1.27))))
  (property "Footprint" "" (at 170.18 121.92 0) (hide yes) (show_name no) (do_not_autoplace no) (effects (font (size 1.27 1.27))))
  (property "Datasheet" "" (at 170.18 121.92 0) (hide yes) (show_name no) (do_not_autoplace no) (effects (font (size 1.27 1.27))))
  (property "Description" "Power symbol creates a global label with name \"GND\" , ground" (at 170.18 121.92 0) (hide yes) (show_name no) (do_not_autoplace no) (effects (font (size 1.27 1.27))))
  (pin "1"))
 (symbol
  (lib_id "Device:R")
  (at 146.05 95.25 0)
  (unit 1)
  (body_style 1)
  (exclude_from_sim no)
  (in_bom yes)
  (on_board yes)
  (in_pos_files yes)
  (dnp no)
  (fields_autoplaced yes)
  (property "Reference" "R1" (at 148.59 93.9799 0) (show_name no) (do_not_autoplace no) (effects (font (size 1.27 1.27)) (justify left)))
  (property "Value" "5.1K" (at 148.59 96.5199 0) (show_name no) (do_not_autoplace no) (effects (font (size 1.27 1.27)) (justify left)))
  (property "Footprint" "Resistor_THT:R_Axial_DIN0204_L3.6mm_D1.6mm_P7.62mm_Horizontal" (at 144.272 95.25 90) (hide yes) (show_name no) (do_not_autoplace no) (effects (font (size 1.27 1.27))))
  (property "Datasheet" "" (at 146.05 95.25 0) (hide yes) (show_name no) (do_not_autoplace no) (effects (font (size 1.27 1.27))))
  (property "Description" "Resistor" (at 146.05 95.25 0) (hide yes) (show_name no) (do_not_autoplace no) (effects (font (size 1.27 1.27))))
  (pin "1")
  (pin "2"))
 (symbol
  (lib_id "power:GND")
  (at 152.4 88.9 0)
  (unit 1)
  (body_style 1)
  (exclude_from_sim no)
  (in_bom yes)
  (on_board yes)
  (in_pos_files yes)
  (dnp no)
  (property "Reference" "#PWR05" (at 152.4 95.25 0) (hide yes) (show_name no) (do_not_autoplace no) (effects (font (size 1.27 1.27))))
  (property "Value" "GND" (at 156.464 90.17 0) (show_name no) (do_not_autoplace no) (effects (font (size 1.27 1.27))))
  (property "Footprint" "" (at 152.4 88.9 0) (hide yes) (show_name no) (do_not_autoplace no) (effects (font (size 1.27 1.27))))
  (property "Datasheet" "" (at 152.4 88.9 0) (hide yes) (show_name no) (do_not_autoplace no) (effects (font (size 1.27 1.27))))
  (property "Description" "Power symbol creates a global label with name \"GND\" , ground" (at 152.4 88.9 0) (hide yes) (show_name no) (do_not_autoplace no) (effects (font (size 1.27 1.27))))
  (pin "1"))
 (symbol
  (lib_id "power:GND")
  (at 110.49 133.35 0)
  (unit 1)
  (body_style 1)
  (exclude_from_sim no)
  (in_bom yes)
  (on_board yes)
  (in_pos_files yes)
  (dnp no)
  (fields_autoplaced yes)
  (property "Reference" "#PWR01" (at 110.49 139.7 0) (hide yes) (show_name no) (do_not_autoplace no) (effects (font (size 1.27 1.27))))
  (property "Value" "GND" (at 110.49 138.43 0) (show_name no) (do_not_autoplace no) (effects (font (size 1.27 1.27))))
  (property "Footprint" "" (at 110.49 133.35 0) (hide yes) (show_name no) (do_not_autoplace no) (effects (font (size 1.27 1.27))))
  (property "Datasheet" "" (at 110.49 133.35 0) (hide yes) (show_name no) (do_not_autoplace no) (effects (font (size 1.27 1.27))))
  (property "Description" "Power symbol creates a global label with name \"GND\" , ground" (at 110.49 133.35 0) (hide yes) (show_name no) (do_not_autoplace no) (effects (font (size 1.27 1.27))))
  (pin "1"))
 (symbol
  (lib_id "Device:C")
  (at 170.18 83.82 90)
  (unit 1)
  (body_style 1)
  (exclude_from_sim no)
  (in_bom yes)
  (on_board yes)
  (in_pos_files yes)
  (dnp no)
  (property "Reference" "C1" (at 169.418 76.962 90) (show_name no) (do_not_autoplace no) (effects (font (size 1.27 1.27)) (justify right)))
  (property "Value" "0.1uF" (at 169.418 79.502 90) (show_name no) (do_not_autoplace no) (effects (font (size 1.27 1.27)) (justify right)))
  (property "Footprint" "Capacitor_THT:C_Disc_D4.7mm_W2.5mm_P5.00mm" (at 173.99 82.8548 0) (hide yes) (show_name no) (do_not_autoplace no) (effects (font (size 1.27 1.27))))
  (property "Datasheet" "" (at 170.18 83.82 0) (hide yes) (show_name no) (do_not_autoplace no) (effects (font (size 1.27 1.27))))
  (property "Description" "Unpolarized capacitor" (at 170.18 83.82 0) (hide yes) (show_name no) (do_not_autoplace no) (effects (font (size 1.27 1.27))))
  (pin "2")
  (pin "1"))
 (symbol
  (lib_id "Device:R")
  (at 138.43 95.25 0)
  (unit 1)
  (body_style 1)
  (exclude_from_sim no)
  (in_bom yes)
  (on_board yes)
  (in_pos_files yes)
  (dnp no)
  (property "Reference" "R2" (at 139.954 93.98 0) (show_name no) (do_not_autoplace no) (effects (font (size 1.27 1.27)) (justify left)))
  (property "Value" "5.1K" (at 139.954 96.266 0) (show_name no) (do_not_autoplace no) (effects (font (size 1.27 1.27)) (justify left)))
  (property "Footprint" "Resistor_THT:R_Axial_DIN0204_L3.6mm_D1.6mm_P7.62mm_Horizontal" (at 136.652 95.25 90) (hide yes) (show_name no) (do_not_autoplace no) (effects (font (size 1.27 1.27))))
  (property "Datasheet" "" (at 138.43 95.25 0) (hide yes) (show_name no) (do_not_autoplace no) (effects (font (size 1.27 1.27))))
  (property "Description" "Resistor" (at 138.43 95.25 0) (hide yes) (show_name no) (do_not_autoplace no) (effects (font (size 1.27 1.27))))
  (pin "1")
  (pin "2"))
 (sheet_instances
  (path ""
   (page "1")))
 (embedded_fonts no))
